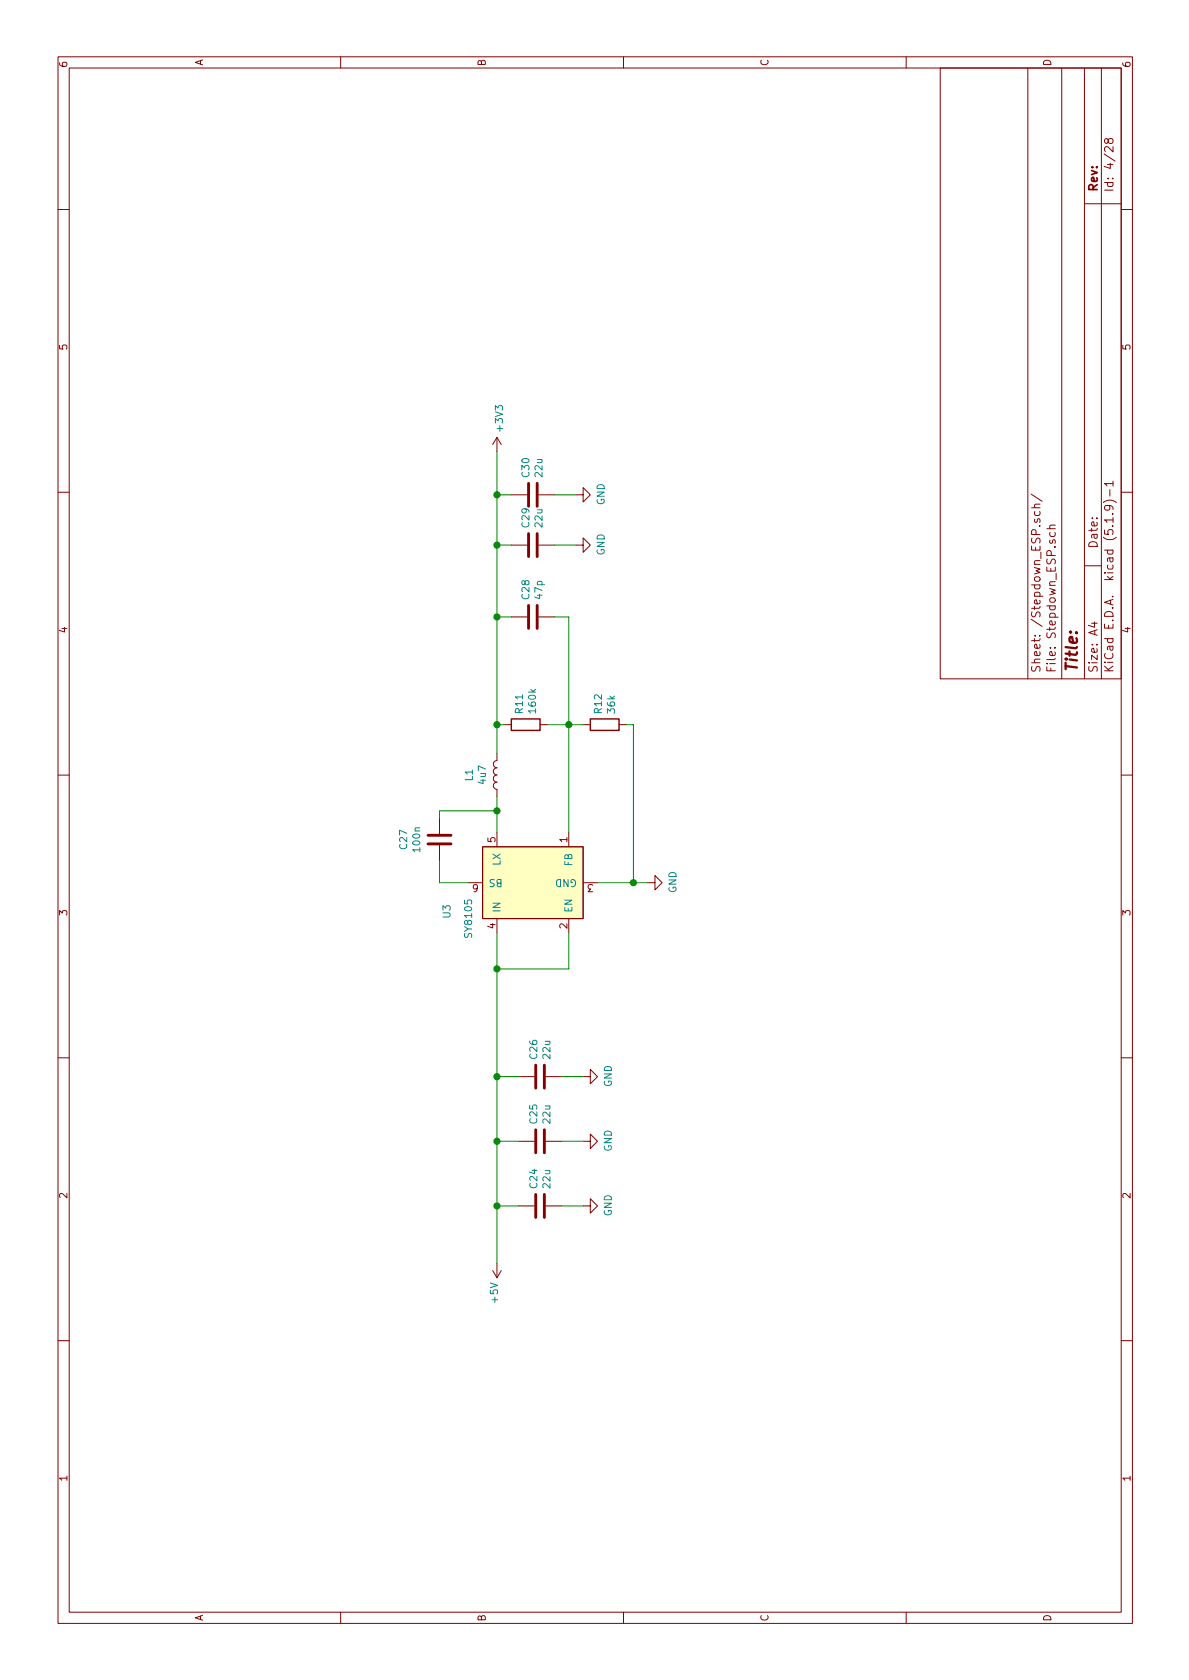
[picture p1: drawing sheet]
EESchema Schematic File Version 4
EELAYER 30 0
EELAYER END
$Descr A4 11693 8268
encoding utf-8
Sheet 5 28
Title ""
Date ""
Rev ""
Comp ""
Comment1 ""
Comment2 ""
Comment3 ""
Comment4 ""
$EndDescr
$Comp
L Device:C C24
U 1 1
P 4100 3600
F 0 "C24" H 4215 3646 50  0000 L CNN
F 1 "22u" H 4215 3555 50  0000 L CNN
F 2 "Capacitor_SMD:C_0603_1608Metric" H 4138 3450 50  0001 C CNN
F 3 "~" H 4100 3600 50  0001 C CNN
F 4 "C59461" H 4100 3600 50  0001 C CNN "LCSC"
F 5 "0;0;0" H 4100 3600 50  0001 C CNN "JLCPCB_CORRECTION"
	1    4100 3600
	1    0    0    -1  
$EndComp
$Comp
L Device:C C25
U 1 1
P 4550 3600
F 0 "C25" H 4665 3646 50  0000 L CNN
F 1 "22u" H 4665 3555 50  0000 L CNN
F 2 "Capacitor_SMD:C_0603_1608Metric" H 4588 3450 50  0001 C CNN
F 3 "~" H 4550 3600 50  0001 C CNN
F 4 "C59461" H 4550 3600 50  0001 C CNN "LCSC"
F 5 "0;0;0" H 4550 3600 50  0001 C CNN "JLCPCB_CORRECTION"
	1    4550 3600
	1    0    0    -1  
$EndComp
$Comp
L Device:C C26
U 1 1
P 5000 3600
F 0 "C26" H 5115 3646 50  0000 L CNN
F 1 "22u" H 5115 3555 50  0000 L CNN
F 2 "Capacitor_SMD:C_0603_1608Metric" H 5038 3450 50  0001 C CNN
F 3 "~" H 5000 3600 50  0001 C CNN
F 4 "C59461" H 5000 3600 50  0001 C CNN "LCSC"
F 5 "0;0;0" H 5000 3600 50  0001 C CNN "JLCPCB_CORRECTION"
	1    5000 3600
	1    0    0    -1  
$EndComp
$Comp
L power:GND #PWR043
U 1 1
P 4100 3900
F 0 "#PWR043" H 4100 3650 50  0001 C CNN
F 1 "GND" H 4105 3727 50  0000 C CNN
F 2 "" H 4100 3900 50  0001 C CNN
F 3 "" H 4100 3900 50  0001 C CNN
	1    4100 3900
	1    0    0    -1  
$EndComp
$Comp
L power:GND #PWR044
U 1 1
P 4550 3900
F 0 "#PWR044" H 4550 3650 50  0001 C CNN
F 1 "GND" H 4555 3727 50  0000 C CNN
F 2 "" H 4550 3900 50  0001 C CNN
F 3 "" H 4550 3900 50  0001 C CNN
	1    4550 3900
	1    0    0    -1  
$EndComp
$Comp
L power:GND #PWR045
U 1 1
P 5000 3900
F 0 "#PWR045" H 5000 3650 50  0001 C CNN
F 1 "GND" H 5005 3727 50  0000 C CNN
F 2 "" H 5000 3900 50  0001 C CNN
F 3 "" H 5000 3900 50  0001 C CNN
	1    5000 3900
	1    0    0    -1  
$EndComp
Wire Wire Line
	4100 3750 4100 3900
Wire Wire Line
	4550 3750 4550 3900
Wire Wire Line
	5000 3750 5000 3900
Wire Wire Line
	4100 3450 4100 3300
Wire Wire Line
	4100 3300 3700 3300
Wire Wire Line
	4550 3450 4550 3300
Wire Wire Line
	4550 3300 4100 3300
Connection ~ 4100 3300
Wire Wire Line
	5000 3450 5000 3300
Wire Wire Line
	5000 3300 4550 3300
Connection ~ 4550 3300
Wire Wire Line
	5750 3300 5000 3300
Connection ~ 5000 3300
$Comp
L Device:R R11
U 1 1
P 7450 3500
F 0 "R11" H 7520 3546 50  0000 L CNN
F 1 "160k" H 7520 3455 50  0000 L CNN
F 2 "Resistor_SMD:R_0603_1608Metric" V 7380 3500 50  0001 C CNN
F 3 "~" H 7450 3500 50  0001 C CNN
F 4 "C22813" H 7450 3500 50  0001 C CNN "LCSC"
F 5 "0;0;0" H 7450 3500 50  0001 C CNN "JLCPCB_CORRECTION"
	1    7450 3500
	1    0    0    -1  
$EndComp
$Comp
L Device:R R12
U 1 1
P 7450 4050
F 0 "R12" H 7520 4096 50  0000 L CNN
F 1 "36k" H 7520 4005 50  0000 L CNN
F 2 "Resistor_SMD:R_0603_1608Metric" V 7380 4050 50  0001 C CNN
F 3 "~" H 7450 4050 50  0001 C CNN
F 4 "C23147" H 7450 4050 50  0001 C CNN "LCSC"
F 5 "0;0;0" H 7450 4050 50  0001 C CNN "JLCPCB_CORRECTION"
	1    7450 4050
	1    0    0    -1  
$EndComp
$Comp
L power:GND #PWR046
U 1 1
P 6350 4350
F 0 "#PWR046" H 6350 4100 50  0001 C CNN
F 1 "GND" H 6355 4177 50  0000 C CNN
F 2 "" H 6350 4350 50  0001 C CNN
F 3 "" H 6350 4350 50  0001 C CNN
	1    6350 4350
	1    0    0    -1  
$EndComp
Wire Wire Line
	7450 4250 7450 4200
Wire Wire Line
	7450 3900 7450 3800
$Comp
L Device:L L1
U 1 1
P 7100 3300
F 0 "L1" V 7290 3300 50  0000 C CNN
F 1 "4u7" V 7199 3300 50  0000 C CNN
F 2 "my_library:MWSA0503S" H 7100 3300 50  0001 C CNN
F 3 "~" H 7100 3300 50  0001 C CNN
F 4 "C408410" H 7100 3300 50  0001 C CNN "LCSC"
F 5 "0;0;0" H 7100 3300 50  0001 C CNN "JLCPCB_CORRECTION"
	1    7100 3300
	0    -1   -1   0   
$EndComp
Wire Wire Line
	7250 3300 7450 3300
Wire Wire Line
	7450 3300 7450 3350
$Comp
L Device:C C27
U 1 1
P 6650 2900
F 0 "C27" V 6398 2900 50  0000 C CNN
F 1 "100n" V 6489 2900 50  0000 C CNN
F 2 "Capacitor_SMD:C_0402_1005Metric" H 6688 2750 50  0001 C CNN
F 3 "~" H 6650 2900 50  0001 C CNN
F 4 "C1525" H 6650 2900 50  0001 C CNN "LCSC"
F 5 "0;0;0" H 6650 2900 50  0001 C CNN "JLCPCB_CORRECTION"
	1    6650 2900
	0    1    1    0   
$EndComp
Wire Wire Line
	6950 3300 6850 3300
Wire Wire Line
	6850 3300 6850 2900
Wire Wire Line
	6850 2900 6800 2900
$Comp
L Device:C C28
U 1 1
P 8200 3550
F 0 "C28" H 8085 3504 50  0000 R CNN
F 1 "47p" H 8085 3595 50  0000 R CNN
F 2 "Capacitor_SMD:C_0402_1005Metric" H 8238 3400 50  0001 C CNN
F 3 "~" H 8200 3550 50  0001 C CNN
F 4 "C1567" H 8200 3550 50  0001 C CNN "LCSC"
F 5 "0;0;0" H 8200 3550 50  0001 C CNN "JLCPCB_CORRECTION"
	1    8200 3550
	-1   0    0    1   
$EndComp
$Comp
L Device:C C29
U 1 1
P 8700 3550
F 0 "C29" H 8585 3504 50  0000 R CNN
F 1 "22u" H 8585 3595 50  0000 R CNN
F 2 "Capacitor_SMD:C_0603_1608Metric" H 8738 3400 50  0001 C CNN
F 3 "~" H 8700 3550 50  0001 C CNN
F 4 "C59461" H 8700 3550 50  0001 C CNN "LCSC"
F 5 "0;0;0" H 8700 3550 50  0001 C CNN "JLCPCB_CORRECTION"
	1    8700 3550
	-1   0    0    1   
$EndComp
$Comp
L Device:C C30
U 1 1
P 9050 3550
F 0 "C30" H 8935 3504 50  0000 R CNN
F 1 "22u" H 8935 3595 50  0000 R CNN
F 2 "Capacitor_SMD:C_0603_1608Metric" H 9088 3400 50  0001 C CNN
F 3 "~" H 9050 3550 50  0001 C CNN
F 4 "C59461" H 9050 3550 50  0001 C CNN "LCSC"
F 5 "0;0;0" H 9050 3550 50  0001 C CNN "JLCPCB_CORRECTION"
	1    9050 3550
	-1   0    0    1   
$EndComp
Wire Wire Line
	8200 3400 8200 3300
Wire Wire Line
	8200 3300 7450 3300
Connection ~ 7450 3300
Wire Wire Line
	8700 3400 8700 3300
Wire Wire Line
	8700 3300 8200 3300
Connection ~ 8200 3300
Wire Wire Line
	9050 3400 9050 3300
Wire Wire Line
	9050 3300 8700 3300
Connection ~ 8700 3300
Wire Wire Line
	9050 3300 9350 3300
Connection ~ 9050 3300
Wire Wire Line
	8200 3700 8200 3800
Wire Wire Line
	8200 3800 7450 3800
Connection ~ 7450 3800
Wire Wire Line
	7450 3800 7450 3650
$Comp
L power:GND #PWR047
U 1 1
P 8700 3850
F 0 "#PWR047" H 8700 3600 50  0001 C CNN
F 1 "GND" H 8705 3677 50  0000 C CNN
F 2 "" H 8700 3850 50  0001 C CNN
F 3 "" H 8700 3850 50  0001 C CNN
	1    8700 3850
	1    0    0    -1  
$EndComp
$Comp
L power:GND #PWR048
U 1 1
P 9050 3850
F 0 "#PWR048" H 9050 3600 50  0001 C CNN
F 1 "GND" H 9055 3677 50  0000 C CNN
F 2 "" H 9050 3850 50  0001 C CNN
F 3 "" H 9050 3850 50  0001 C CNN
	1    9050 3850
	1    0    0    -1  
$EndComp
Wire Wire Line
	8700 3700 8700 3850
Wire Wire Line
	9050 3700 9050 3850
$Comp
L power:+3V3 #PWR049
U 1 1
P 9350 3300
F 0 "#PWR049" H 9350 3150 50  0001 C CNN
F 1 "+3V3" V 9365 3428 50  0000 L CNN
F 2 "" H 9350 3300 50  0001 C CNN
F 3 "" H 9350 3300 50  0001 C CNN
	1    9350 3300
	0    1    1    0   
$EndComp
$Comp
L symbols:SY8105 U3
U 1 1
P 6350 3600
F 0 "U3" H 6150 4250 50  0000 C CNN
F 1 "SY8105" H 6100 4100 50  0000 C CNN
F 2 "Package_TO_SOT_SMD:TSOT-23-6" H 7050 3250 50  0001 C CNN
F 3 "" H 6350 3600 50  0001 C CNN
F 4 "C178247" H 6350 3600 50  0001 C CNN "LCSC"
F 5 "0;0;180" H 6350 3600 50  0001 C CNN "JLCPCB_CORRECTION"
	1    6350 3600
	1    0    0    -1  
$EndComp
Wire Wire Line
	6500 2900 6350 2900
Wire Wire Line
	6350 2900 6350 3100
Wire Wire Line
	6700 3300 6850 3300
Connection ~ 6850 3300
Wire Wire Line
	6700 3800 7450 3800
Wire Wire Line
	6350 4000 6350 4250
Wire Wire Line
	6350 4250 7450 4250
Wire Wire Line
	6350 4350 6350 4250
Connection ~ 6350 4250
Wire Wire Line
	6000 3800 5750 3800
Wire Wire Line
	6000 3300 5750 3300
Connection ~ 5750 3300
Wire Wire Line
	5750 3300 5750 3800
$Comp
L power:+5V #PWR0130
U 1 1
P 3700 3300
F 0 "#PWR0130" H 3700 3150 50  0001 C CNN
F 1 "+5V" V 3715 3428 50  0000 L CNN
F 2 "" H 3700 3300 50  0001 C CNN
F 3 "" H 3700 3300 50  0001 C CNN
	1    3700 3300
	0    -1   -1   0   
$EndComp
$EndSCHEMATC
